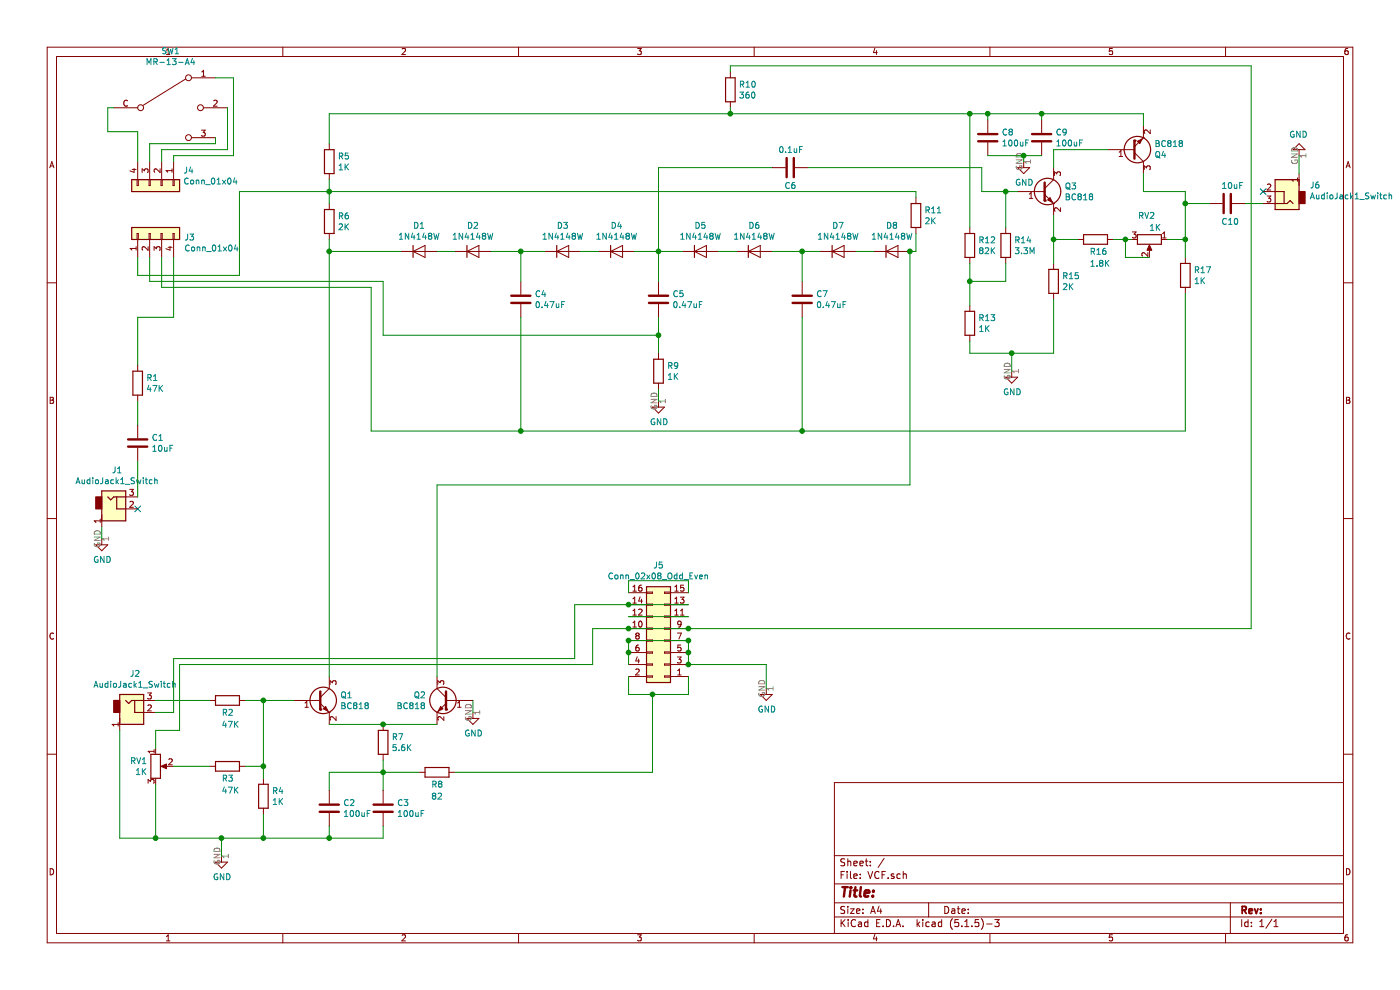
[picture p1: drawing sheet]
EESchema Schematic File Version 4
EELAYER 30 0
EELAYER END
$Descr A4 11693 8268
encoding utf-8
Sheet 1 1
Title ""
Date ""
Rev ""
Comp ""
Comment1 ""
Comment2 ""
Comment3 ""
Comment4 ""
$EndDescr
$Comp
L Transistor_BJT:BC818 Q3
U 1 1
P 8700 1600
F 0 "Q3" H 8891 1646 50  0000 L CNN
F 1 "BC818" H 8891 1555 50  0000 L CNN
F 2 "TO_SOT_Packages_SMD:SOT-23" H 8900 1525 50  0001 L CIN
F 3 "https://www.fairchildsemi.com/datasheets/BC/BC818.pdf" H 8700 1600 50  0001 L CNN
	1    8700 1600
	1    0    0    -1  
$EndComp
$Comp
L Transistor_BJT:BC818 Q1
U 1 1
P 2650 5850
F 0 "Q1" H 2841 5896 50  0000 L CNN
F 1 "BC818" H 2841 5805 50  0000 L CNN
F 2 "TO_SOT_Packages_SMD:SOT-23" H 2850 5775 50  0001 L CIN
F 3 "https://www.fairchildsemi.com/datasheets/BC/BC818.pdf" H 2650 5850 50  0001 L CNN
	1    2650 5850
	1    0    0    -1  
$EndComp
$Comp
L Transistor_BJT:BC818 Q4
U 1 1
P 9450 1250
F 0 "Q4" H 9641 1296 50  0000 L CNN
F 1 "BC818" H 9641 1205 50  0000 L CNN
F 2 "TO_SOT_Packages_SMD:SOT-23" H 9650 1175 50  0001 L CIN
F 3 "https://www.fairchildsemi.com/datasheets/BC/BC818.pdf" H 9450 1250 50  0001 L CNN
	1    9450 1250
	1    0    0    1   
$EndComp
$Comp
L Transistor_BJT:BC818 Q2
U 1 1
P 3750 5850
F 0 "Q2" H 3941 5896 50  0000 L CNN
F 1 "BC818" H 3941 5805 50  0000 L CNN
F 2 "TO_SOT_Packages_SMD:SOT-23" H 3950 5775 50  0001 L CIN
F 3 "https://www.fairchildsemi.com/datasheets/BC/BC818.pdf" H 3750 5850 50  0001 L CNN
	1    3750 5850
	-1   0    0    -1  
$EndComp
$Comp
L Diode:1N4148W D5
U 1 1
P 5850 2100
F 0 "D5" H 5850 2317 50  0000 C CNN
F 1 "1N4148W" H 5850 2226 50  0000 C CNN
F 2 "Diodes_SMD:D_SOD-123" H 5850 1925 50  0001 C CNN
F 3 "https://www.vishay.com/docs/85748/1n4148w.pdf" H 5850 2100 50  0001 C CNN
	1    5850 2100
	1    0    0    -1  
$EndComp
$Comp
L Diode:1N4148W D7
U 1 1
P 7000 2100
F 0 "D7" H 7000 2317 50  0000 C CNN
F 1 "1N4148W" H 7000 2226 50  0000 C CNN
F 2 "Diodes_SMD:D_SOD-123" H 7000 1925 50  0001 C CNN
F 3 "https://www.vishay.com/docs/85748/1n4148w.pdf" H 7000 2100 50  0001 C CNN
	1    7000 2100
	1    0    0    -1  
$EndComp
$Comp
L Diode:1N4148W D3
U 1 1
P 4700 2100
F 0 "D3" H 4700 2317 50  0000 C CNN
F 1 "1N4148W" H 4700 2226 50  0000 C CNN
F 2 "Diodes_SMD:D_SOD-123" H 4700 1925 50  0001 C CNN
F 3 "https://www.vishay.com/docs/85748/1n4148w.pdf" H 4700 2100 50  0001 C CNN
	1    4700 2100
	1    0    0    -1  
$EndComp
$Comp
L Diode:1N4148W D1
U 1 1
P 3500 2100
F 0 "D1" H 3500 2317 50  0000 C CNN
F 1 "1N4148W" H 3500 2226 50  0000 C CNN
F 2 "Diodes_SMD:D_SOD-123" H 3500 1925 50  0001 C CNN
F 3 "https://www.vishay.com/docs/85748/1n4148w.pdf" H 3500 2100 50  0001 C CNN
	1    3500 2100
	1    0    0    -1  
$EndComp
$Comp
L Diode:1N4148W D8
U 1 1
P 7450 2100
F 0 "D8" H 7450 2317 50  0000 C CNN
F 1 "1N4148W" H 7450 2226 50  0000 C CNN
F 2 "Diodes_SMD:D_SOD-123" H 7450 1925 50  0001 C CNN
F 3 "https://www.vishay.com/docs/85748/1n4148w.pdf" H 7450 2100 50  0001 C CNN
	1    7450 2100
	1    0    0    -1  
$EndComp
$Comp
L Diode:1N4148W D6
U 1 1
P 6300 2100
F 0 "D6" H 6300 2317 50  0000 C CNN
F 1 "1N4148W" H 6300 2226 50  0000 C CNN
F 2 "Diodes_SMD:D_SOD-123" H 6300 1925 50  0001 C CNN
F 3 "https://www.vishay.com/docs/85748/1n4148w.pdf" H 6300 2100 50  0001 C CNN
	1    6300 2100
	1    0    0    -1  
$EndComp
$Comp
L Diode:1N4148W D4
U 1 1
P 5150 2100
F 0 "D4" H 5150 2317 50  0000 C CNN
F 1 "1N4148W" H 5150 2226 50  0000 C CNN
F 2 "Diodes_SMD:D_SOD-123" H 5150 1925 50  0001 C CNN
F 3 "https://www.vishay.com/docs/85748/1n4148w.pdf" H 5150 2100 50  0001 C CNN
	1    5150 2100
	1    0    0    -1  
$EndComp
$Comp
L Diode:1N4148W D2
U 1 1
P 3950 2100
F 0 "D2" H 3950 2317 50  0000 C CNN
F 1 "1N4148W" H 3950 2226 50  0000 C CNN
F 2 "Diodes_SMD:D_SOD-123" H 3950 1925 50  0001 C CNN
F 3 "https://www.vishay.com/docs/85748/1n4148w.pdf" H 3950 2100 50  0001 C CNN
	1    3950 2100
	1    0    0    -1  
$EndComp
$Comp
L Device:R_POT RV1
U 1 1
P 1300 6400
F 0 "RV1" H 1231 6446 50  0000 R CNN
F 1 "1K" H 1231 6355 50  0000 R CNN
F 2 "Potentiometers:Potentiometer_Bourns_PTV09A-2_Vertical" H 1300 6400 50  0001 C CNN
F 3 "~" H 1300 6400 50  0001 C CNN
	1    1300 6400
	1    0    0    -1  
$EndComp
$Comp
L Device:R_POT RV2
U 1 1
P 9600 2000
F 0 "RV2" V 9400 2050 50  0000 R CNN
F 1 "1K" V 9500 2100 50  0000 R CNN
F 2 "Potentiometers:Potentiometer_Bourns_PTV09A-2_Vertical" H 9600 2000 50  0001 C CNN
F 3 "~" H 9600 2000 50  0001 C CNN
	1    9600 2000
	0    1    1    0   
$EndComp
$Comp
L Device:C C1
U 1 1
P 1150 3700
F 0 "C1" H 1265 3746 50  0000 L CNN
F 1 "10uF" H 1265 3655 50  0000 L CNN
F 2 "Capacitors_SMD:C_1210_HandSoldering" H 1188 3550 50  0001 C CNN
F 3 "~" H 1150 3700 50  0001 C CNN
	1    1150 3700
	1    0    0    -1  
$EndComp
$Comp
L Device:C C3
U 1 1
P 3200 6750
F 0 "C3" H 3315 6796 50  0000 L CNN
F 1 "100uF" H 3315 6705 50  0000 L CNN
F 2 "Capacitors_SMD:C_1210_HandSoldering" H 3238 6600 50  0001 C CNN
F 3 "~" H 3200 6750 50  0001 C CNN
	1    3200 6750
	1    0    0    -1  
$EndComp
$Comp
L Device:C C4
U 1 1
P 4350 2500
F 0 "C4" H 4465 2546 50  0000 L CNN
F 1 "0.47uF" H 4465 2455 50  0000 L CNN
F 2 "Capacitors_SMD:C_1210_HandSoldering" H 4388 2350 50  0001 C CNN
F 3 "~" H 4350 2500 50  0001 C CNN
	1    4350 2500
	1    0    0    -1  
$EndComp
$Comp
L Device:C C5
U 1 1
P 5500 2500
F 0 "C5" H 5615 2546 50  0000 L CNN
F 1 "0.47uF" H 5615 2455 50  0000 L CNN
F 2 "Capacitors_SMD:C_1210_HandSoldering" H 5538 2350 50  0001 C CNN
F 3 "~" H 5500 2500 50  0001 C CNN
	1    5500 2500
	1    0    0    -1  
$EndComp
$Comp
L Device:C C7
U 1 1
P 6700 2500
F 0 "C7" H 6815 2546 50  0000 L CNN
F 1 "0.47uF" H 6815 2455 50  0000 L CNN
F 2 "Capacitors_SMD:C_1210_HandSoldering" H 6738 2350 50  0001 C CNN
F 3 "~" H 6700 2500 50  0001 C CNN
	1    6700 2500
	1    0    0    -1  
$EndComp
$Comp
L Device:C C6
U 1 1
P 6600 1400
F 0 "C6" V 6750 1350 50  0000 L CNN
F 1 "0.1uF" V 6450 1300 50  0000 L CNN
F 2 "Capacitors_SMD:C_1210_HandSoldering" H 6638 1250 50  0001 C CNN
F 3 "~" H 6600 1400 50  0001 C CNN
	1    6600 1400
	0    1    1    0   
$EndComp
$Comp
L Device:C C8
U 1 1
P 8250 1150
F 0 "C8" H 8365 1196 50  0000 L CNN
F 1 "100uF" H 8365 1105 50  0000 L CNN
F 2 "Capacitors_SMD:C_1210_HandSoldering" H 8288 1000 50  0001 C CNN
F 3 "~" H 8250 1150 50  0001 C CNN
	1    8250 1150
	1    0    0    -1  
$EndComp
$Comp
L Device:R R1
U 1 1
P 1150 3200
F 0 "R1" H 1220 3246 50  0000 L CNN
F 1 "47K" H 1220 3155 50  0000 L CNN
F 2 "Resistors_SMD:R_1210_HandSoldering" V 1080 3200 50  0001 C CNN
F 3 "~" H 1150 3200 50  0001 C CNN
	1    1150 3200
	1    0    0    -1  
$EndComp
$Comp
L Device:R R9
U 1 1
P 5500 3100
F 0 "R9" H 5570 3146 50  0000 L CNN
F 1 "1K" H 5570 3055 50  0000 L CNN
F 2 "Resistors_SMD:R_1210_HandSoldering" V 5430 3100 50  0001 C CNN
F 3 "~" H 5500 3100 50  0001 C CNN
	1    5500 3100
	1    0    0    -1  
$EndComp
$Comp
L Device:R R5
U 1 1
P 2750 1350
F 0 "R5" H 2820 1396 50  0000 L CNN
F 1 "1K" H 2820 1305 50  0000 L CNN
F 2 "Resistors_SMD:R_1210_HandSoldering" V 2680 1350 50  0001 C CNN
F 3 "~" H 2750 1350 50  0001 C CNN
	1    2750 1350
	1    0    0    -1  
$EndComp
$Comp
L Device:R R11
U 1 1
P 7650 1800
F 0 "R11" H 7720 1846 50  0000 L CNN
F 1 "2K" H 7720 1755 50  0000 L CNN
F 2 "Resistors_SMD:R_1210_HandSoldering" V 7580 1800 50  0001 C CNN
F 3 "~" H 7650 1800 50  0001 C CNN
	1    7650 1800
	1    0    0    -1  
$EndComp
$Comp
L Device:R R12
U 1 1
P 8100 2050
F 0 "R12" H 8170 2096 50  0000 L CNN
F 1 "82K" H 8170 2005 50  0000 L CNN
F 2 "Resistors_SMD:R_1210_HandSoldering" V 8030 2050 50  0001 C CNN
F 3 "~" H 8100 2050 50  0001 C CNN
	1    8100 2050
	1    0    0    -1  
$EndComp
$Comp
L Device:R R7
U 1 1
P 3200 6200
F 0 "R7" H 3270 6246 50  0000 L CNN
F 1 "5.6K" H 3270 6155 50  0000 L CNN
F 2 "Resistors_SMD:R_1210_HandSoldering" V 3130 6200 50  0001 C CNN
F 3 "~" H 3200 6200 50  0001 C CNN
	1    3200 6200
	1    0    0    -1  
$EndComp
$Comp
L Device:R R8
U 1 1
P 3650 6450
F 0 "R8" V 3750 6400 50  0000 L CNN
F 1 "82" V 3850 6400 50  0000 L CNN
F 2 "Resistors_SMD:R_1210_HandSoldering" V 3580 6450 50  0001 C CNN
F 3 "~" H 3650 6450 50  0001 C CNN
	1    3650 6450
	0    1    1    0   
$EndComp
$Comp
L Device:R R6
U 1 1
P 2750 1850
F 0 "R6" H 2820 1896 50  0000 L CNN
F 1 "2K" H 2820 1805 50  0000 L CNN
F 2 "Resistors_SMD:R_1210_HandSoldering" V 2680 1850 50  0001 C CNN
F 3 "~" H 2750 1850 50  0001 C CNN
	1    2750 1850
	1    0    0    -1  
$EndComp
$Comp
L Device:R R10
U 1 1
P 6100 750
F 0 "R10" H 6170 796 50  0000 L CNN
F 1 "360" H 6170 705 50  0000 L CNN
F 2 "Resistors_SMD:R_1210_HandSoldering" V 6030 750 50  0001 C CNN
F 3 "~" H 6100 750 50  0001 C CNN
	1    6100 750 
	1    0    0    -1  
$EndComp
$Comp
L Device:R R15
U 1 1
P 8800 2350
F 0 "R15" H 8870 2396 50  0000 L CNN
F 1 "2K" H 8870 2305 50  0000 L CNN
F 2 "Resistors_SMD:R_1210_HandSoldering" V 8730 2350 50  0001 C CNN
F 3 "~" H 8800 2350 50  0001 C CNN
	1    8800 2350
	1    0    0    -1  
$EndComp
$Comp
L Device:R R14
U 1 1
P 8400 2050
F 0 "R14" H 8470 2096 50  0000 L CNN
F 1 "3.3M" H 8470 2005 50  0000 L CNN
F 2 "Resistors_SMD:R_1210_HandSoldering" V 8330 2050 50  0001 C CNN
F 3 "~" H 8400 2050 50  0001 C CNN
	1    8400 2050
	1    0    0    -1  
$EndComp
$Comp
L Device:R R13
U 1 1
P 8100 2700
F 0 "R13" H 8170 2746 50  0000 L CNN
F 1 "1K" H 8170 2655 50  0000 L CNN
F 2 "Resistors_SMD:R_1210_HandSoldering" V 8030 2700 50  0001 C CNN
F 3 "~" H 8100 2700 50  0001 C CNN
	1    8100 2700
	1    0    0    -1  
$EndComp
$Comp
L Custom_Lib:MR-13-A4 SW1
U 1 1
P 1400 900
F 0 "SW1" H 1425 1375 50  0000 C CNN
F 1 "MR-13-A4" H 1425 1284 50  0000 C CNN
F 2 "Custom_Library:MR-13-A4" H 1400 900 50  0001 C CNN
F 3 "" H 1400 900 50  0001 C CNN
	1    1400 900 
	1    0    0    -1  
$EndComp
$Comp
L Custom_Lib:AudioJack1_Switch J1
U 1 1
P 950 4250
F 0 "J1" H 978 4575 50  0000 C CNN
F 1 "AudioJack1_Switch" H 978 4484 50  0000 C CNN
F 2 "Custom_Library:Mono_Jack_3.5mm_Switch_Switchcraft_35RAPC2AH3" H 950 4250 50  0001 C CNN
F 3 "~" H 950 4250 50  0001 C CNN
	1    950  4250
	1    0    0    -1  
$EndComp
$Comp
L Custom_Lib:AudioJack1_Switch J6
U 1 1
P 10750 1600
F 0 "J6" H 10562 1551 50  0000 R CNN
F 1 "AudioJack1_Switch" H 10562 1642 50  0000 R CNN
F 2 "Custom_Library:Mono_Jack_3.5mm_Switch_Switchcraft_35RAPC2AH3" H 10750 1600 50  0001 C CNN
F 3 "~" H 10750 1600 50  0001 C CNN
	1    10750 1600
	-1   0    0    1   
$EndComp
$Comp
L Custom_Lib:AudioJack1_Switch J2
U 1 1
P 1100 5950
F 0 "J2" H 1128 6275 50  0000 C CNN
F 1 "AudioJack1_Switch" H 1128 6184 50  0000 C CNN
F 2 "Custom_Library:Mono_Jack_3.5mm_Switch_Switchcraft_35RAPC2AH3" H 1100 5950 50  0001 C CNN
F 3 "~" H 1100 5950 50  0001 C CNN
	1    1100 5950
	1    0    0    -1  
$EndComp
$Comp
L Device:R R3
U 1 1
P 1900 6400
F 0 "R3" V 2000 6350 50  0000 L CNN
F 1 "47K" V 2100 6350 50  0000 L CNN
F 2 "Resistors_SMD:R_1210_HandSoldering" V 1830 6400 50  0001 C CNN
F 3 "~" H 1900 6400 50  0001 C CNN
	1    1900 6400
	0    1    1    0   
$EndComp
$Comp
L Device:R R4
U 1 1
P 2200 6650
F 0 "R4" H 2270 6696 50  0000 L CNN
F 1 "1K" H 2270 6605 50  0000 L CNN
F 2 "Resistors_SMD:R_1210_HandSoldering" V 2130 6650 50  0001 C CNN
F 3 "~" H 2200 6650 50  0001 C CNN
	1    2200 6650
	1    0    0    -1  
$EndComp
$Comp
L Device:R R2
U 1 1
P 1900 5850
F 0 "R2" V 2000 5800 50  0000 L CNN
F 1 "47K" V 2100 5800 50  0000 L CNN
F 2 "Resistors_SMD:R_1210_HandSoldering" V 1830 5850 50  0001 C CNN
F 3 "~" H 1900 5850 50  0001 C CNN
	1    1900 5850
	0    1    1    0   
$EndComp
Wire Wire Line
	1300 5850 1750 5850
Wire Wire Line
	2050 5850 2200 5850
Wire Wire Line
	2750 6050 3200 6050
Wire Wire Line
	3650 6050 3200 6050
Connection ~ 3200 6050
Wire Wire Line
	2200 6500 2200 6400
Connection ~ 2200 5850
Wire Wire Line
	2200 5850 2450 5850
Wire Wire Line
	2050 6400 2200 6400
Connection ~ 2200 6400
Wire Wire Line
	2200 6400 2200 5850
Wire Wire Line
	3200 6350 3200 6450
Wire Wire Line
	3500 6450 3200 6450
Connection ~ 3200 6450
Wire Wire Line
	3200 6450 3200 6600
Wire Wire Line
	1750 6400 1450 6400
Wire Wire Line
	1150 4150 1150 3850
Wire Wire Line
	1150 3550 1150 3350
NoConn ~ 1150 4250
Wire Wire Line
	3200 6900 3200 7000
Wire Wire Line
	3200 7000 2750 7000
Wire Wire Line
	2200 7000 2200 6800
Wire Wire Line
	1300 6550 1300 7000
Wire Wire Line
	1300 7000 1850 7000
Connection ~ 2200 7000
Wire Wire Line
	1000 6100 1000 7000
Wire Wire Line
	1000 7000 1300 7000
Connection ~ 1300 7000
Wire Wire Line
	3650 2100 3800 2100
Wire Wire Line
	4100 2100 4350 2100
Wire Wire Line
	4350 2100 4350 2350
Connection ~ 4350 2100
Wire Wire Line
	4350 2100 4550 2100
Wire Wire Line
	4850 2100 5000 2100
Wire Wire Line
	5300 2100 5500 2100
Wire Wire Line
	5500 2350 5500 2100
Connection ~ 5500 2100
Wire Wire Line
	5500 2100 5700 2100
Wire Wire Line
	6150 2100 6000 2100
Wire Wire Line
	6450 2100 6700 2100
Wire Wire Line
	6700 2350 6700 2100
Connection ~ 6700 2100
Wire Wire Line
	6700 2100 6850 2100
Wire Wire Line
	5500 2650 5500 2800
Wire Wire Line
	7300 2100 7150 2100
Wire Wire Line
	3200 2800 5500 2800
Connection ~ 5500 2800
Wire Wire Line
	5500 2800 5500 2950
Wire Wire Line
	4350 2650 4350 3600
Wire Wire Line
	4350 3600 6700 3600
Wire Wire Line
	6700 3600 6700 2650
Wire Wire Line
	3100 3600 4350 3600
Connection ~ 4350 3600
$Comp
L power:GND #PWR04
U 1 1
P 5500 3350
F 0 "#PWR04" H 5500 3100 50  0001 C CNN
F 1 "GND" H 5505 3177 50  0000 C CNN
F 2 "" H 5500 3350 50  0001 C CNN
F 3 "" H 5500 3350 50  0001 C CNN
	1    5500 3350
	1    0    0    -1  
$EndComp
Wire Wire Line
	5500 3350 5500 3250
$Comp
L power:GND #PWR02
U 1 1
P 1850 7150
F 0 "#PWR02" H 1850 6900 50  0001 C CNN
F 1 "GND" H 1855 6977 50  0000 C CNN
F 2 "" H 1850 7150 50  0001 C CNN
F 3 "" H 1850 7150 50  0001 C CNN
	1    1850 7150
	1    0    0    -1  
$EndComp
Wire Wire Line
	1850 7000 1850 7150
Connection ~ 1850 7000
Wire Wire Line
	1850 7000 2200 7000
$Comp
L power:GND #PWR01
U 1 1
P 850 4500
F 0 "#PWR01" H 850 4250 50  0001 C CNN
F 1 "GND" H 855 4327 50  0000 C CNN
F 2 "" H 850 4500 50  0001 C CNN
F 3 "" H 850 4500 50  0001 C CNN
	1    850  4500
	1    0    0    -1  
$EndComp
Wire Wire Line
	850  4400 850  4500
Wire Wire Line
	3650 5650 3650 4050
Wire Wire Line
	3650 4050 7600 4050
Wire Wire Line
	7600 4050 7600 2100
$Comp
L power:GND #PWR03
U 1 1
P 3950 5950
F 0 "#PWR03" H 3950 5700 50  0001 C CNN
F 1 "GND" H 3955 5777 50  0000 C CNN
F 2 "" H 3950 5950 50  0001 C CNN
F 3 "" H 3950 5950 50  0001 C CNN
	1    3950 5950
	1    0    0    -1  
$EndComp
Wire Wire Line
	3950 5850 3950 5950
Wire Wire Line
	3350 2100 2750 2100
Wire Wire Line
	2750 2100 2750 5650
Wire Wire Line
	2750 2000 2750 2100
Connection ~ 2750 2100
Wire Wire Line
	2750 1500 2750 1600
Wire Wire Line
	2750 1600 2000 1600
Connection ~ 2750 1600
Wire Wire Line
	2750 1600 2750 1700
Wire Wire Line
	7650 1950 7650 2100
Wire Wire Line
	7650 2100 7600 2100
Connection ~ 7600 2100
Wire Wire Line
	7650 1650 7650 1600
Wire Wire Line
	7650 1600 2750 1600
Wire Wire Line
	6450 1400 5500 1400
Wire Wire Line
	5500 1400 5500 2100
Wire Wire Line
	6750 1400 8200 1400
Wire Wire Line
	8200 1400 8200 1600
Wire Wire Line
	8200 1600 8400 1600
Wire Wire Line
	8400 1900 8400 1600
Connection ~ 8400 1600
Wire Wire Line
	8400 1600 8500 1600
Wire Wire Line
	8100 2200 8100 2350
Wire Wire Line
	8400 2200 8400 2350
Wire Wire Line
	8400 2350 8100 2350
Connection ~ 8100 2350
Wire Wire Line
	8100 2350 8100 2550
Wire Wire Line
	2750 1200 2750 950 
Wire Wire Line
	2750 950  6100 950 
Wire Wire Line
	9550 950  9550 1050
Wire Wire Line
	8100 1900 8100 950 
Connection ~ 8100 950 
Wire Wire Line
	6100 900  6100 950 
Connection ~ 6100 950 
Wire Wire Line
	6100 950  8100 950 
Wire Wire Line
	9250 1250 8800 1250
Wire Wire Line
	8800 1250 8800 1400
$Comp
L power:GND #PWR07
U 1 1
P 8550 1350
F 0 "#PWR07" H 8550 1100 50  0001 C CNN
F 1 "GND" H 8555 1177 50  0000 C CNN
F 2 "" H 8550 1350 50  0001 C CNN
F 3 "" H 8550 1350 50  0001 C CNN
	1    8550 1350
	1    0    0    -1  
$EndComp
Wire Wire Line
	8550 1300 8550 1350
$Comp
L Device:R R17
U 1 1
P 9900 2300
F 0 "R17" H 9970 2346 50  0000 L CNN
F 1 "1K" H 9970 2255 50  0000 L CNN
F 2 "Resistors_SMD:R_1210_HandSoldering" V 9830 2300 50  0001 C CNN
F 3 "~" H 9900 2300 50  0001 C CNN
	1    9900 2300
	1    0    0    -1  
$EndComp
$Comp
L Device:R R16
U 1 1
P 9150 2000
F 0 "R16" V 9250 1950 50  0000 L CNN
F 1 "1.8K" V 9350 1950 50  0000 L CNN
F 2 "Resistors_SMD:R_1210_HandSoldering" V 9080 2000 50  0001 C CNN
F 3 "~" H 9150 2000 50  0001 C CNN
	1    9150 2000
	0    1    1    0   
$EndComp
Wire Wire Line
	9300 2000 9400 2000
Wire Wire Line
	9600 2150 9400 2150
Wire Wire Line
	9400 2150 9400 2000
Connection ~ 9400 2000
Wire Wire Line
	9400 2000 9450 2000
Wire Wire Line
	8800 1800 8800 2000
Wire Wire Line
	9000 2000 8800 2000
Connection ~ 8800 2000
Wire Wire Line
	8800 2000 8800 2200
Wire Wire Line
	9550 1450 9550 1600
Wire Wire Line
	9550 1600 9900 1600
Wire Wire Line
	9900 1600 9900 1700
Wire Wire Line
	9750 2000 9900 2000
Connection ~ 9900 2000
Wire Wire Line
	9900 2000 9900 2150
Wire Wire Line
	9900 2450 9900 3600
Wire Wire Line
	9900 3600 6700 3600
Connection ~ 6700 3600
$Comp
L Device:C C10
U 1 1
P 10250 1700
F 0 "C10" V 10400 1650 50  0000 L CNN
F 1 "10uF" V 10100 1650 50  0000 L CNN
F 2 "Capacitors_SMD:C_1210_HandSoldering" H 10288 1550 50  0001 C CNN
F 3 "~" H 10250 1700 50  0001 C CNN
	1    10250 1700
	0    1    1    0   
$EndComp
Wire Wire Line
	8100 2850 8100 2950
Wire Wire Line
	8100 2950 8450 2950
Wire Wire Line
	8800 2950 8800 2500
$Comp
L power:GND #PWR06
U 1 1
P 8450 3100
F 0 "#PWR06" H 8450 2850 50  0001 C CNN
F 1 "GND" H 8455 2927 50  0000 C CNN
F 2 "" H 8450 3100 50  0001 C CNN
F 3 "" H 8450 3100 50  0001 C CNN
	1    8450 3100
	1    0    0    -1  
$EndComp
Wire Wire Line
	8450 3100 8450 2950
Connection ~ 8450 2950
Wire Wire Line
	8450 2950 8800 2950
Wire Wire Line
	10550 1700 10400 1700
Wire Wire Line
	10100 1700 9900 1700
Connection ~ 9900 1700
Wire Wire Line
	9900 1700 9900 2000
$Comp
L power:GND #PWR08
U 1 1
P 10850 1300
F 0 "#PWR08" H 10850 1050 50  0001 C CNN
F 1 "GND" H 10855 1127 50  0000 C CNN
F 2 "" H 10850 1300 50  0001 C CNN
F 3 "" H 10850 1300 50  0001 C CNN
	1    10850 1300
	-1   0    0    1   
$EndComp
Wire Wire Line
	10850 1450 10850 1300
NoConn ~ 10550 1600
$Comp
L Connector_Generic:Conn_02x08_Odd_Even J5
U 1 1
P 5550 5350
F 0 "J5" H 5600 4725 50  0000 C CNN
F 1 "Conn_02x08_Odd_Even" H 5600 4816 50  0000 C CNN
F 2 "Pin_Headers:Pin_Header_Straight_2x08_Pitch2.54mm" H 5550 5350 50  0001 C CNN
F 3 "~" H 5550 5350 50  0001 C CNN
	1    5550 5350
	-1   0    0    1   
$EndComp
Wire Wire Line
	5250 4950 5250 4850
Wire Wire Line
	5250 4850 5750 4850
Wire Wire Line
	5750 4850 5750 4950
Wire Wire Line
	5250 5150 5750 5150
Wire Wire Line
	5750 5050 5250 5050
Wire Wire Line
	5250 5050 4800 5050
Wire Wire Line
	4800 5050 4800 5500
Wire Wire Line
	4800 5500 1450 5500
Wire Wire Line
	1450 5500 1450 5950
Wire Wire Line
	1450 5950 1300 5950
Connection ~ 5250 5050
Wire Wire Line
	5250 5250 5750 5250
Wire Wire Line
	5250 5250 4950 5250
Wire Wire Line
	4950 5250 4950 5550
Wire Wire Line
	4950 5550 1500 5550
Wire Wire Line
	1500 5550 1500 6100
Wire Wire Line
	1500 6100 1300 6100
Wire Wire Line
	1300 6100 1300 6250
Connection ~ 5250 5250
Wire Wire Line
	10450 5250 10450 550 
Wire Wire Line
	10450 550  6100 550 
Wire Wire Line
	6100 550  6100 600 
Wire Wire Line
	5750 5250 10450 5250
Connection ~ 5750 5250
Wire Wire Line
	5250 5350 5250 5450
Wire Wire Line
	5250 5450 5250 5550
Connection ~ 5250 5450
Wire Wire Line
	5250 5350 5750 5350
Connection ~ 5250 5350
Wire Wire Line
	5750 5350 5750 5450
Connection ~ 5750 5350
Wire Wire Line
	5750 5450 5750 5550
Connection ~ 5750 5450
Wire Wire Line
	5750 5550 6400 5550
Wire Wire Line
	6400 5550 6400 5750
Connection ~ 5750 5550
$Comp
L power:GND #PWR05
U 1 1
P 6400 5750
F 0 "#PWR05" H 6400 5500 50  0001 C CNN
F 1 "GND" H 6405 5577 50  0000 C CNN
F 2 "" H 6400 5750 50  0001 C CNN
F 3 "" H 6400 5750 50  0001 C CNN
	1    6400 5750
	1    0    0    -1  
$EndComp
Wire Wire Line
	5750 5650 5750 5800
Wire Wire Line
	5750 5800 5450 5800
Wire Wire Line
	5250 5800 5250 5650
Wire Wire Line
	3800 6450 5450 6450
Wire Wire Line
	5450 6450 5450 5800
Connection ~ 5450 5800
Wire Wire Line
	5450 5800 5250 5800
$Comp
L Device:C C9
U 1 1
P 8700 1150
F 0 "C9" H 8815 1196 50  0000 L CNN
F 1 "100uF" H 8815 1105 50  0000 L CNN
F 2 "Capacitors_SMD:C_1210_HandSoldering" H 8738 1000 50  0001 C CNN
F 3 "~" H 8700 1150 50  0001 C CNN
	1    8700 1150
	1    0    0    -1  
$EndComp
Wire Wire Line
	8100 950  8250 950 
Wire Wire Line
	8250 1000 8250 950 
Connection ~ 8250 950 
Wire Wire Line
	8250 950  8700 950 
Wire Wire Line
	8700 1000 8700 950 
Connection ~ 8700 950 
Wire Wire Line
	8700 950  9550 950 
Wire Wire Line
	8250 1300 8550 1300
Wire Wire Line
	8700 1300 8550 1300
Connection ~ 8550 1300
$Comp
L Device:C C2
U 1 1
P 2750 6750
F 0 "C2" H 2865 6796 50  0000 L CNN
F 1 "100uF" H 2865 6705 50  0000 L CNN
F 2 "Capacitors_SMD:C_1210_HandSoldering" H 2788 6600 50  0001 C CNN
F 3 "~" H 2750 6750 50  0001 C CNN
	1    2750 6750
	1    0    0    -1  
$EndComp
Wire Wire Line
	2750 6600 2750 6450
Wire Wire Line
	2750 6450 3200 6450
Wire Wire Line
	2750 6900 2750 7000
Connection ~ 2750 7000
Wire Wire Line
	2750 7000 2200 7000
$Comp
L Connector_Generic:Conn_01x04 J3
U 1 1
P 1250 1950
F 0 "J3" V 1214 1662 50  0000 R CNN
F 1 "Conn_01x04" V 1123 1662 50  0000 R CNN
F 2 "Pin_Headers:Pin_Header_Straight_1x04_Pitch2.54mm" H 1250 1950 50  0001 C CNN
F 3 "~" H 1250 1950 50  0001 C CNN
	1    1250 1950
	0    -1   -1   0   
$EndComp
$Comp
L Connector_Generic:Conn_01x04 J4
U 1 1
P 1350 1550
F 0 "J4" V 1222 1730 50  0000 L CNN
F 1 "Conn_01x04" V 1313 1730 50  0000 L CNN
F 2 "Pin_Headers:Pin_Header_Straight_1x04_Pitch2.54mm" H 1350 1550 50  0001 C CNN
F 3 "~" H 1350 1550 50  0001 C CNN
	1    1350 1550
	0    1    1    0   
$EndComp
Wire Wire Line
	1800 1150 1800 1200
Wire Wire Line
	1800 1200 1250 1200
Wire Wire Line
	1250 1200 1250 1350
Wire Wire Line
	1900 900  1900 1250
Wire Wire Line
	1900 1250 1350 1250
Wire Wire Line
	1350 1250 1350 1350
Wire Wire Line
	1800 650  1950 650 
Wire Wire Line
	1950 650  1950 1300
Wire Wire Line
	1950 1300 1450 1300
Wire Wire Line
	1450 1300 1450 1350
Wire Wire Line
	1150 1350 1150 1100
Wire Wire Line
	1150 1100 900  1100
Wire Wire Line
	900  1100 900  900 
Wire Wire Line
	900  900  950  900 
Wire Wire Line
	2000 1600 2000 2300
Wire Wire Line
	2000 2300 1150 2300
Wire Wire Line
	1150 2300 1150 2150
Wire Wire Line
	1250 2350 1250 2150
Wire Wire Line
	3200 2350 3200 2800
Wire Wire Line
	3200 2350 1250 2350
Wire Wire Line
	3100 2400 1350 2400
Wire Wire Line
	1350 2400 1350 2150
Wire Wire Line
	3100 2400 3100 3600
Wire Wire Line
	1150 3050 1150 2650
Wire Wire Line
	1150 2650 1450 2650
Wire Wire Line
	1450 2650 1450 2150
$EndSCHEMATC
